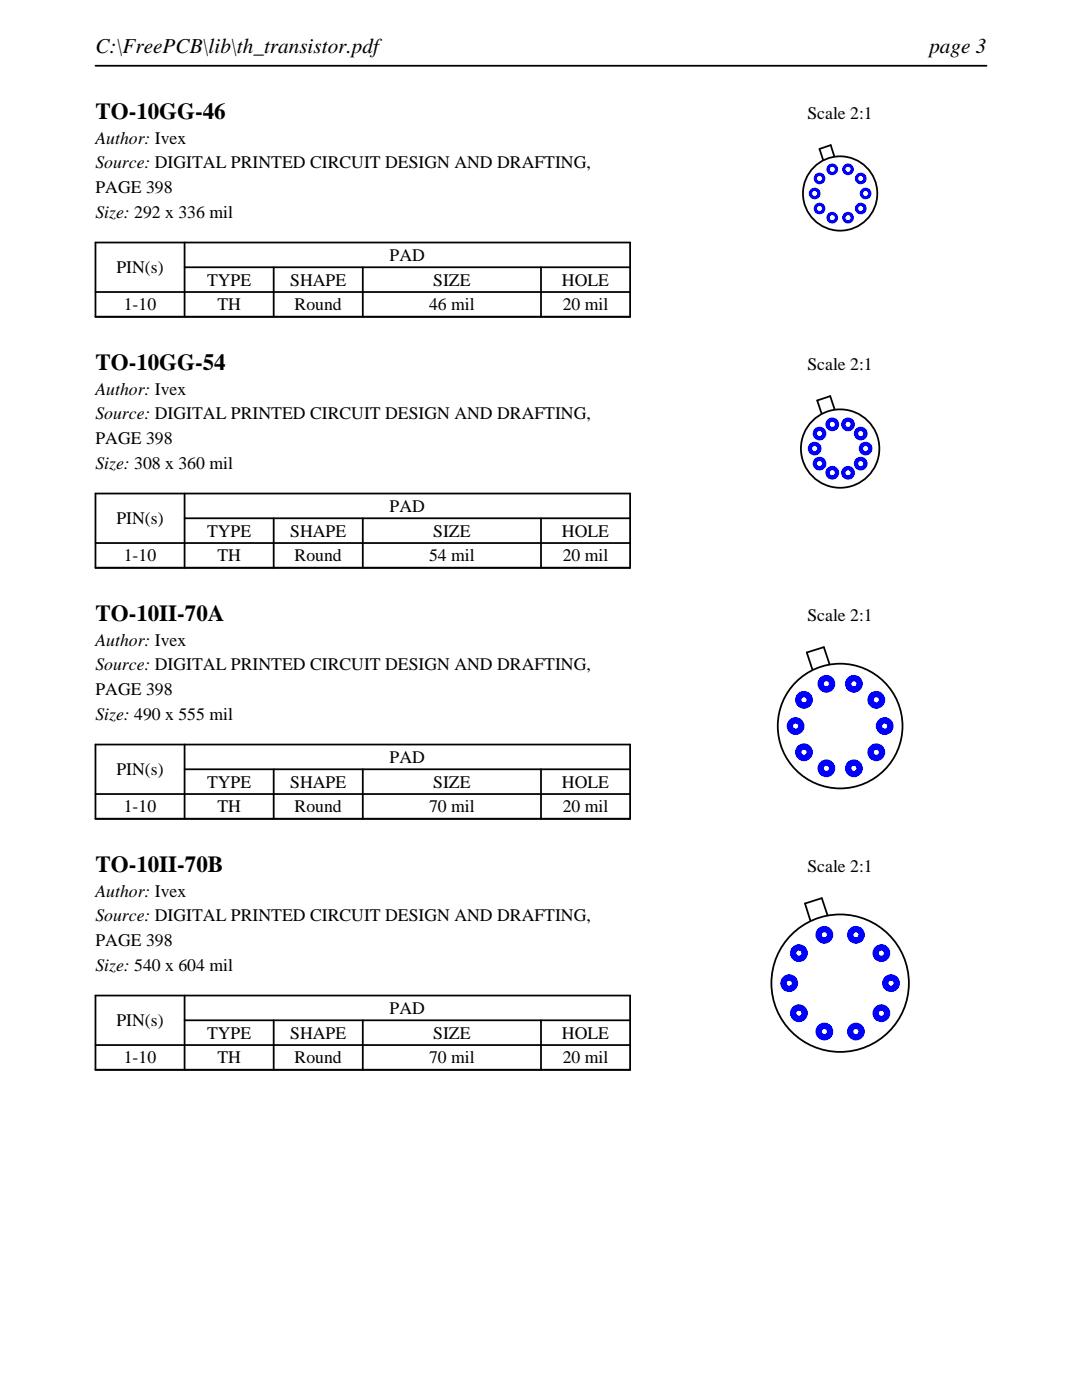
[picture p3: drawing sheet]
<svg xmlns="http://www.w3.org/2000/svg" width="216mm" height="279mm" viewBox="0 0 216 279" stroke-linecap="round" stroke-linejoin="round" font-family="sans-serif">
<path d="M19 13.1h177.8M19 48.4h106.7v14.8h-106.7zM19 58.3h106.7M36.8 53.3h88.9M36.8 48.4v14.8M54.6 53.3v9.9M72.4 53.3v9.9M107.9 53.3v9.9" fill="none" stroke="#000" stroke-width=".35"/>
<g fill="none" stroke="#000" stroke-width=".36">
<path d="M163.5 29.7l.7 2.2zM163.5 29.7l2.3-.7zM165.8 29l.7 2.2z"/>
<circle cx="167.6" cy="38.6" r="7.4"/>
</g>
<g fill="#00f">
<path d="M162.4 35.6a1.17 1.17 0 0 0 2.3 0 1.17 1.17 0 0 0-2.3 0zM163 35.6a.51 .51 0 0 1 1 0 .51 .51 0 0 1-1 0z"/>
<path d="M161.4 38.6a1.17 1.17 0 0 0 2.3 0 1.17 1.17 0 0 0-2.3 0zM162.1 38.6a.51 .51 0 0 1 1 0 .51 .51 0 0 1-1 0z"/>
<path d="M162.4 41.6a1.17 1.17 0 0 0 2.3 0 1.17 1.17 0 0 0-2.3 0zM163 41.6a.51 .51 0 0 1 1 0 .51 .51 0 0 1-1 0z"/>
<path d="M164.9 43.4a1.17 1.17 0 0 0 2.3 0 1.17 1.17 0 0 0-2.3 0zM165.6 43.4a.51 .51 0 0 1 1 0 .51 .51 0 0 1-1 0z"/>
<path d="M168 43.4a1.2 1.2 0 0 0 2.4 0 1.2 1.2 0 0 0-2.4 0zM168.7 43.4a.51 .51 0 0 1 1 0 .51 .51 0 0 1-1 0z"/>
<path d="M170.6 41.6a1.17 1.17 0 0 0 2.3 0 1.17 1.17 0 0 0-2.3 0zM171.2 41.6a.55 .55 0 0 1 1.1 0 .55 .55 0 0 1-1.1 0z"/>
<path d="M171.6 38.6a1.17 1.17 0 0 0 2.3 0 1.17 1.17 0 0 0-2.3 0zM172.2 38.6a.51 .51 0 0 1 1 0 .51 .51 0 0 1-1 0z"/>
<path d="M170.6 35.6a1.17 1.17 0 0 0 2.3 0 1.17 1.17 0 0 0-2.3 0zM171.2 35.6a.55 .55 0 0 1 1.1 0 .55 .55 0 0 1-1.1 0z"/>
<path d="M168 33.8a1.2 1.2 0 0 0 2.4 0 1.2 1.2 0 0 0-2.4 0zM168.7 33.8a.51 .51 0 0 1 1 0 .51 .51 0 0 1-1 0z"/>
<path d="M164.9 33.8a1.17 1.17 0 0 0 2.3 0 1.17 1.17 0 0 0-2.3 0zM165.6 33.8a.51 .51 0 0 1 1 0 .51 .51 0 0 1-1 0z"/>
</g>
<path d="M19 98.5h106.7v14.8h-106.7zM36.8 98.5v14.8M19 108.4h106.7M36.8 103.4h88.9M54.6 103.4v9.9M72.4 103.4v9.9M107.9 103.4v9.9" fill="none" stroke="#000" stroke-width=".35"/>
<g fill="none" stroke="#000" stroke-width=".36">
<path d="M163.1 79.9l.8 2.6zM163.1 79.9l2.6-.8zM165.7 79.1l.8 2.5z"/>
<circle cx="167.6" cy="89.5" r="7.8"/>
</g>
<g fill="#00f">
<path d="M162.2 86.5a1.37 1.37 0 0 0 2.7 0 1.37 1.37 0 0 0-2.7 0zM163 86.5a.51 .51 0 0 1 1 0 .51 .51 0 0 1-1 0z"/>
<path d="M161.2 89.5a1.37 1.37 0 0 0 2.7 0 1.37 1.37 0 0 0-2.7 0zM162.1 89.5a.51 .51 0 0 1 1 0 .51 .51 0 0 1-1 0z"/>
<path d="M162.2 92.5a1.37 1.37 0 0 0 2.7 0 1.37 1.37 0 0 0-2.7 0zM163 92.5a.51 .51 0 0 1 1 0 .51 .51 0 0 1-1 0z"/>
<path d="M164.7 94.3a1.37 1.37 0 0 0 2.7 0 1.37 1.37 0 0 0-2.7 0zM165.6 94.3a.51 .51 0 0 1 1 0 .51 .51 0 0 1-1 0z"/>
<path d="M167.8 94.3a1.4 1.4 0 0 0 2.8 0 1.4 1.4 0 0 0-2.8 0zM168.7 94.3a.51 .51 0 0 1 1 0 .51 .51 0 0 1-1 0z"/>
<path d="M170.4 92.5a1.37 1.37 0 0 0 2.7 0 1.37 1.37 0 0 0-2.7 0zM171.2 92.5a.55 .55 0 0 1 1.1 0 .55 .55 0 0 1-1.1 0z"/>
<path d="M171.3 89.5a1.4 1.4 0 0 0 2.8 0 1.4 1.4 0 0 0-2.8 0zM172.2 89.5a.51 .51 0 0 1 1 0 .51 .51 0 0 1-1 0z"/>
<path d="M170.4 86.5a1.37 1.37 0 0 0 2.7 0 1.37 1.37 0 0 0-2.7 0zM171.2 86.5a.55 .55 0 0 1 1.1 0 .55 .55 0 0 1-1.1 0z"/>
<path d="M167.8 84.7a1.4 1.4 0 0 0 2.8 0 1.4 1.4 0 0 0-2.8 0zM168.7 84.7a.51 .51 0 0 1 1 0 .51 .51 0 0 1-1 0z"/>
<path d="M164.7 84.7a1.37 1.37 0 0 0 2.7 0 1.37 1.37 0 0 0-2.7 0zM165.6 84.7a.51 .51 0 0 1 1 0 .51 .51 0 0 1-1 0z"/>
</g>
<path d="M19 148.6h106.7v14.8h-106.7zM19 158.5h106.7M36.8 153.5h88.9M36.8 148.6v14.8M54.6 153.5v9.9M72.4 153.5v9.9M107.9 153.5v9.9" fill="none" stroke="#000" stroke-width=".35"/>
<g fill="none" stroke="#000" stroke-width=".36">
<path d="M161 130.2l1.1 3.4zM161 130.2l3.4-1zM164.4 129.2l1.1 3.3z"/>
<circle cx="167.6" cy="144.9" r="12.4"/>
</g>
<g fill="#00f">
<path d="M158.6 139.7a1.8 1.8 0 0 0 3.6 0 1.8 1.8 0 0 0-3.6 0zM159.9 139.7a.51 .51 0 0 1 1 0 .51 .51 0 0 1-1 0z"/>
<path d="M157 144.9a1.78 1.78 0 0 0 3.5 0 1.78 1.78 0 0 0-3.5 0zM158.2 144.9a.55 .55 0 0 1 1.1 0 .55 .55 0 0 1-1.1 0z"/>
<path d="M158.6 150.1a1.8 1.8 0 0 0 3.6 0 1.8 1.8 0 0 0-3.6 0zM159.9 150.1a.51 .51 0 0 1 1 0 .51 .51 0 0 1-1 0z"/>
<path d="M163.1 153.3a1.8 1.8 0 0 0 3.6 0 1.8 1.8 0 0 0-3.6 0zM164.4 153.3a.51 .51 0 0 1 1 0 .51 .51 0 0 1-1 0z"/>
<path d="M168.6 153.3a1.8 1.8 0 0 0 3.6 0 1.8 1.8 0 0 0-3.6 0zM169.9 153.3a.51 .51 0 0 1 1 0 .51 .51 0 0 1-1 0z"/>
<path d="M173.1 150.1a1.78 1.78 0 0 0 3.5 0 1.78 1.78 0 0 0-3.5 0zM174.3 150.1a.55 .55 0 0 1 1.1 0 .55 .55 0 0 1-1.1 0z"/>
<path d="M174.8 144.9a1.78 1.78 0 0 0 3.5 0 1.78 1.78 0 0 0-3.5 0zM176 144.9a.51 .51 0 0 1 1 0 .51 .51 0 0 1-1 0z"/>
<path d="M173.1 139.7a1.78 1.78 0 0 0 3.5 0 1.78 1.78 0 0 0-3.5 0zM174.3 139.7a.55 .55 0 0 1 1.1 0 .55 .55 0 0 1-1.1 0z"/>
<path d="M168.6 136.5a1.8 1.8 0 0 0 3.6 0 1.8 1.8 0 0 0-3.6 0zM169.9 136.5a.51 .51 0 0 1 1 0 .51 .51 0 0 1-1 0z"/>
<path d="M163.1 136.5a1.8 1.8 0 0 0 3.6 0 1.8 1.8 0 0 0-3.6 0zM164.4 136.5a.51 .51 0 0 1 1 0 .51 .51 0 0 1-1 0z"/>
</g>
<path d="M19 198.7h106.7v14.8h-106.7zM36.8 198.7v14.8M19 208.6h106.7M36.8 203.6h88.9M54.6 203.6v9.9M72.4 203.6v9.9M107.9 203.6v9.9" fill="none" stroke="#000" stroke-width=".35"/>
<g fill="none" stroke="#000" stroke-width=".36">
<path d="M164 179.2l1.1 3.4zM160.6 180.3l1.1 3.4zM160.6 180.3l3.4-1.1z"/>
<circle cx="167.6" cy="196.2" r="13.7"/>
</g>
<g fill="#00f">
<path d="M157.6 190.2a1.8 1.8 0 0 0 3.6 0 1.8 1.8 0 0 0-3.6 0zM158.9 190.2a.51 .51 0 0 1 1 0 .51 .51 0 0 1-1 0z"/>
<path d="M155.7 196.2a1.8 1.8 0 0 0 3.6 0 1.8 1.8 0 0 0-3.6 0zM157 196.2a.51 .51 0 0 1 1 0 .51 .51 0 0 1-1 0z"/>
<path d="M157.6 202.2a1.8 1.8 0 0 0 3.6 0 1.8 1.8 0 0 0-3.6 0zM158.9 202.2a.51 .51 0 0 1 1 0 .51 .51 0 0 1-1 0z"/>
<path d="M162.7 205.9a1.8 1.8 0 0 0 3.6 0 1.8 1.8 0 0 0-3.6 0zM164 205.9a.51 .51 0 0 1 1 0 .51 .51 0 0 1-1 0z"/>
<path d="M169 205.9a1.8 1.8 0 0 0 3.6 0 1.8 1.8 0 0 0-3.6 0zM170.3 205.9a.51 .51 0 0 1 1 0 .51 .51 0 0 1-1 0z"/>
<path d="M174.1 202.2a1.78 1.78 0 0 0 3.5 0 1.78 1.78 0 0 0-3.5 0zM175.4 202.2a.51 .51 0 0 1 1 0 .51 .51 0 0 1-1 0z"/>
<path d="M176 196.2a1.8 1.8 0 0 0 3.6 0 1.8 1.8 0 0 0-3.6 0zM177.3 196.2a.51 .51 0 0 1 1 0 .51 .51 0 0 1-1 0z"/>
<path d="M174.1 190.2a1.78 1.78 0 0 0 3.5 0 1.78 1.78 0 0 0-3.5 0zM175.4 190.2a.51 .51 0 0 1 1 0 .51 .51 0 0 1-1 0z"/>
<path d="M169 186.6a1.8 1.8 0 0 0 3.6 0 1.8 1.8 0 0 0-3.6 0zM170.3 186.6a.51 .51 0 0 1 1 0 .51 .51 0 0 1-1 0z"/>
<path d="M162.7 186.6a1.8 1.8 0 0 0 3.6 0 1.8 1.8 0 0 0-3.6 0zM164 186.6a.51 .51 0 0 1 1 0 .51 .51 0 0 1-1 0z"/>
</g>
<g font-size="4.6">
<text x="19" y="23.7">TO-10GG-46</text>
<text x="19" y="73.8">TO-10GG-54</text>
<text x="19" y="123.9">TO-10II-70A</text>
<text x="19" y="174">TO-10II-70B</text>
</g>
<g font-size="4.2">
<text x="19" y="10.6">C:\FreePCB\lib\th_transistor.pdf</text>
<text x="185.4" y="10.6">page 3</text>
</g>
<g font-size="3.5">
<text x="161.1" y="23.7">Scale 2:1</text>
<text x="19" y="28.6">Author: Ivex</text>
<text x="19" y="33.6">Source: DIGITAL PRINTED CIRCUIT DESIGN AND DRAFTING,</text>
<text x="19" y="38.5">PAGE 398</text>
<text x="19" y="43.5">Size: 292 x 336 mil</text>
<text x="77.8" y="52.1">PAD</text>
<text x="23.2" y="54.5">PIN(s)</text>
<text x="41.3" y="57">TYPE</text>
<text x="57.9" y="57">SHAPE</text>
<text x="86.4" y="57">SIZE</text>
<text x="112.1" y="57">HOLE</text>
<text x="24.7" y="61.9">1-10</text>
<text x="43.4" y="61.9">TH</text>
<text x="58.8" y="61.9">Round</text>
<text x="85.6" y="61.9">46 mil</text>
<text x="112.3" y="61.9">20 mil</text>
<text x="161.1" y="73.8">Scale 2:1</text>
<text x="19" y="78.7">Author: Ivex</text>
<text x="19" y="83.7">Source: DIGITAL PRINTED CIRCUIT DESIGN AND DRAFTING,</text>
<text x="19" y="88.6">PAGE 398</text>
<text x="19" y="93.6">Size: 308 x 360 mil</text>
<text x="23.2" y="104.6">PIN(s)</text>
<text x="41.3" y="107.1">TYPE</text>
<text x="57.9" y="107.1">SHAPE</text>
<text x="77.8" y="102.2">PAD</text>
<text x="86.4" y="107.1">SIZE</text>
<text x="112.1" y="107.1">HOLE</text>
<text x="24.7" y="112">1-10</text>
<text x="43.4" y="112">TH</text>
<text x="58.8" y="112">Round</text>
<text x="85.6" y="112">54 mil</text>
<text x="112.3" y="112">20 mil</text>
<text x="161.1" y="123.9">Scale 2:1</text>
<text x="19" y="128.8">Author: Ivex</text>
<text x="19" y="133.8">Source: DIGITAL PRINTED CIRCUIT DESIGN AND DRAFTING,</text>
<text x="19" y="138.7">PAGE 398</text>
<text x="19" y="143.7">Size: 490 x 555 mil</text>
<text x="23.2" y="154.7">PIN(s)</text>
<text x="77.8" y="152.3">PAD</text>
<text x="41.3" y="157.2">TYPE</text>
<text x="57.9" y="157.2">SHAPE</text>
<text x="86.4" y="157.2">SIZE</text>
<text x="112.1" y="157.2">HOLE</text>
<text x="24.7" y="162.1">1-10</text>
<text x="43.4" y="162.1">TH</text>
<text x="58.8" y="162.1">Round</text>
<text x="85.6" y="162.1">70 mil</text>
<text x="112.3" y="162.1">20 mil</text>
<text x="161.1" y="174">Scale 2:1</text>
<text x="19" y="178.9">Author: Ivex</text>
<text x="19" y="183.9">Source: DIGITAL PRINTED CIRCUIT DESIGN AND DRAFTING,</text>
<text x="19" y="188.8">PAGE 398</text>
<text x="19" y="193.7">Size: 540 x 604 mil</text>
<text x="77.8" y="202.4">PAD</text>
<text x="23.2" y="204.8">PIN(s)</text>
<text x="41.3" y="207.3">TYPE</text>
<text x="57.9" y="207.3">SHAPE</text>
<text x="86.4" y="207.3">SIZE</text>
<text x="112.1" y="207.3">HOLE</text>
<text x="24.7" y="212.2">1-10</text>
<text x="43.4" y="212.2">TH</text>
<text x="58.8" y="212.2">Round</text>
<text x="85.6" y="212.2">70 mil</text>
<text x="112.3" y="212.2">20 mil</text>
</g>
</svg>
